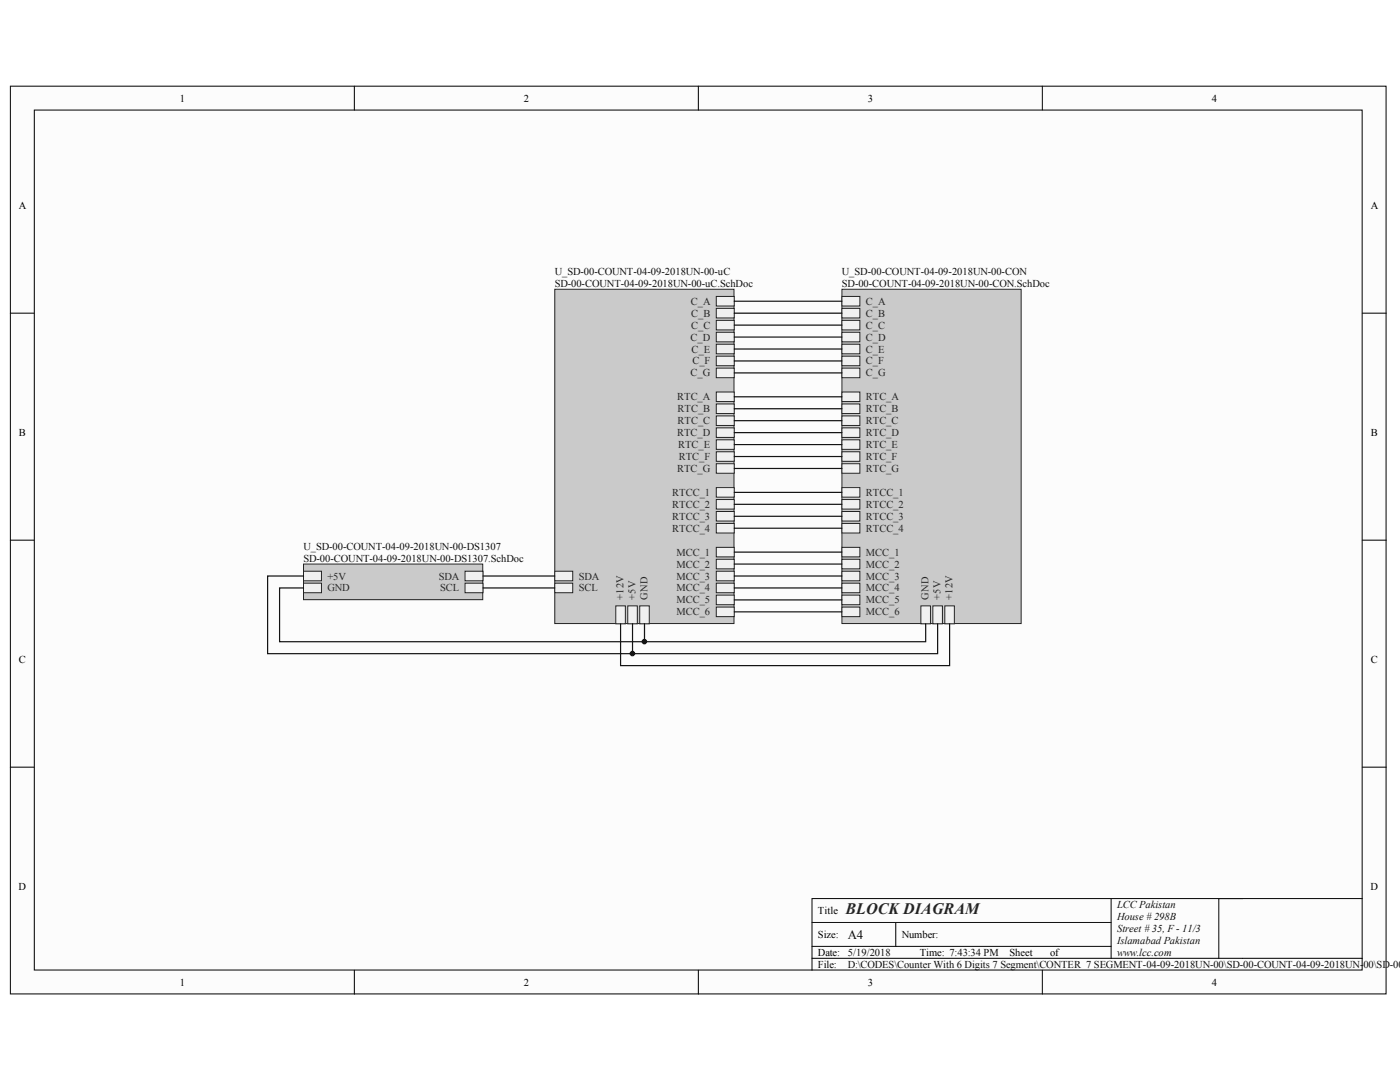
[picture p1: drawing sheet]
<svg xmlns="http://www.w3.org/2000/svg" width="279mm" height="216mm" viewBox="0 0 279 216" stroke-linecap="round" stroke-linejoin="round" font-family="sans-serif">
<g fill="#fcfcfc" stroke="#000" stroke-width=".2">
<path d="M2.1 17.2h274.2v180.8h-274.2z"/>
<path d="M6.8 21.9h264.7v171.3h-264.7z"/>
</g>
<g fill="none" stroke="#000" stroke-width=".2">
<path d="M70.6 17.2v4.7M139.2 17.2v4.7M207.8 17.2v4.7M2.1 62.4h4.7M271.5 62.4h4.8M2.1 107.6h4.7M271.5 107.6h4.8M2.1 152.8h4.7M271.5 152.8h4.8M221.5 179v11.9M247.7 179h-85.9v14.2M271.5 179h-28.6v11.9"/>
<path d="M70.6 193.2v4.8M139.2 193.2v4.8M161.8 183.7h59.7M161.8 190.9h109.7M161.8 188.5h59.7M178.5 183.7v4.8M207.8 193.2v4.8"/>
</g>
<path d="M110.6 57.6h35.7v66.6h-35.7z" fill="#cacaca" stroke="#262626" stroke-width=".2"/>
<g fill="#f0f0f0" stroke="#262626" stroke-width=".2">
<path d="M122.7 120.7h1.9v3.5h-1.9z" fill-rule="evenodd"/>
<path d="M125.1 120.7h1.9v3.5h-1.9z" fill-rule="evenodd"/>
<path d="M127.5 120.7h1.9v3.5h-1.9z" fill-rule="evenodd"/>
<path d="M142.8 78.1h3.5v1.9h-3.5z" fill-rule="evenodd"/>
<path d="M142.8 80.5h3.5v1.9h-3.5z" fill-rule="evenodd"/>
<path d="M142.8 82.8h3.5v1.9h-3.5z" fill-rule="evenodd"/>
<path d="M142.8 85.2h3.5v1.9h-3.5z" fill-rule="evenodd"/>
<path d="M142.8 87.6h3.5v1.9h-3.5z" fill-rule="evenodd"/>
<path d="M142.8 90h3.5v1.9h-3.5z" fill-rule="evenodd"/>
<path d="M142.8 92.4h3.5v1.9h-3.5z" fill-rule="evenodd"/>
<path d="M142.8 59h3.5v1.9h-3.5z" fill-rule="evenodd"/>
<path d="M142.8 61.4h3.5v1.9h-3.5z" fill-rule="evenodd"/>
<path d="M142.8 63.8h3.5v1.9h-3.5z" fill-rule="evenodd"/>
<path d="M142.8 66.2h3.5v1.9h-3.5z" fill-rule="evenodd"/>
<path d="M142.8 68.6h3.5v1.9h-3.5z" fill-rule="evenodd"/>
<path d="M142.8 70.9h3.5v1.9h-3.5z" fill-rule="evenodd"/>
<path d="M142.8 73.3h3.5v1.9h-3.5z" fill-rule="evenodd"/>
<path d="M142.8 109h3.5v1.9h-3.5z" fill-rule="evenodd"/>
<path d="M142.8 97.1h3.5v1.9h-3.5z" fill-rule="evenodd"/>
<path d="M142.8 111.4h3.5v1.9h-3.5z" fill-rule="evenodd"/>
<path d="M142.8 113.8h3.5v1.9h-3.5z" fill-rule="evenodd"/>
<path d="M142.8 116.2h3.5v1.9h-3.5z" fill-rule="evenodd"/>
<path d="M142.8 118.5h3.5v1.9h-3.5z" fill-rule="evenodd"/>
<path d="M142.8 120.9h3.5v1.9h-3.5z" fill-rule="evenodd"/>
<path d="M142.8 99.5h3.5v1.9h-3.5z" fill-rule="evenodd"/>
<path d="M142.8 101.9h3.5v1.9h-3.5z" fill-rule="evenodd"/>
<path d="M142.8 104.3h3.5v1.9h-3.5z" fill-rule="evenodd"/>
<path d="M110.6 113.8h3.6v1.9h-3.6z" fill-rule="evenodd"/>
<path d="M110.6 116.2h3.6v1.9h-3.6z" fill-rule="evenodd"/>
</g>
<path d="M60.5 112.3h35.7v7.1h-35.7z" fill="#cacaca" stroke="#262626" stroke-width=".2"/>
<g fill="#f0f0f0" stroke="#262626" stroke-width=".2">
<path d="M92.7 113.8h3.6v1.9h-3.6z" fill-rule="evenodd"/>
<path d="M92.7 116.2h3.6v1.9h-3.6z" fill-rule="evenodd"/>
<path d="M60.5 113.8h3.6v1.9h-3.6z" fill-rule="evenodd"/>
<path d="M60.5 116.2h3.6v1.9h-3.6z" fill-rule="evenodd"/>
</g>
<path d="M167.8 57.6h35.7v66.6h-35.7z" fill="#cacaca" stroke="#262626" stroke-width=".2"/>
<g fill="#f0f0f0" stroke="#262626" stroke-width=".2">
<path d="M167.8 59h3.6v1.9h-3.6z" fill-rule="evenodd"/>
<path d="M167.8 61.4h3.6v1.9h-3.6z" fill-rule="evenodd"/>
<path d="M167.8 63.8h3.6v1.9h-3.6z" fill-rule="evenodd"/>
<path d="M167.8 66.2h3.6v1.9h-3.6z" fill-rule="evenodd"/>
<path d="M167.8 68.6h3.6v1.9h-3.6z" fill-rule="evenodd"/>
<path d="M167.8 70.9h3.6v1.9h-3.6z" fill-rule="evenodd"/>
<path d="M167.8 73.3h3.6v1.9h-3.6z" fill-rule="evenodd"/>
<path d="M167.8 78.1h3.6v1.9h-3.6z" fill-rule="evenodd"/>
<path d="M167.8 80.5h3.6v1.9h-3.6z" fill-rule="evenodd"/>
<path d="M167.8 82.8h3.6v1.9h-3.6z" fill-rule="evenodd"/>
<path d="M167.8 85.2h3.6v1.9h-3.6z" fill-rule="evenodd"/>
<path d="M167.8 87.6h3.6v1.9h-3.6z" fill-rule="evenodd"/>
<path d="M167.8 90h3.6v1.9h-3.6z" fill-rule="evenodd"/>
<path d="M167.8 92.4h3.6v1.9h-3.6z" fill-rule="evenodd"/>
<path d="M167.8 109h3.6v1.9h-3.6z" fill-rule="evenodd"/>
<path d="M188.3 120.7h1.9v3.5h-1.9z" fill-rule="evenodd"/>
<path d="M185.9 120.7h1.9v3.5h-1.9z" fill-rule="evenodd"/>
<path d="M183.6 120.7h1.9v3.5h-1.9z" fill-rule="evenodd"/>
<path d="M167.8 97.1h3.6v1.9h-3.6z" fill-rule="evenodd"/>
<path d="M167.8 99.5h3.6v1.9h-3.6z" fill-rule="evenodd"/>
<path d="M167.8 111.4h3.6v1.9h-3.6z" fill-rule="evenodd"/>
<path d="M167.8 113.8h3.6v1.9h-3.6z" fill-rule="evenodd"/>
<path d="M167.8 116.2h3.6v1.9h-3.6z" fill-rule="evenodd"/>
<path d="M167.8 118.5h3.6v1.9h-3.6z" fill-rule="evenodd"/>
<path d="M167.8 120.9h3.6v1.9h-3.6z" fill-rule="evenodd"/>
<path d="M167.8 101.9h3.6v1.9h-3.6z" fill-rule="evenodd"/>
<path d="M167.8 104.3h3.6v1.9h-3.6z" fill-rule="evenodd"/>
</g>
<g fill="none" stroke="#0e0e0e" stroke-width=".24">
<path d="M146.3 60h21.5M146.3 79h21.5M146.3 62.4h21.5M146.3 64.8h21.5M146.3 67.1h21.5M146.3 69.5h21.5M146.3 71.9h21.5M146.3 74.3h21.5M146.3 81.4h21.5M146.3 83.8h21.5M146.3 86.2h21.5M146.3 88.5h21.5"/>
<path d="M146.3 90.9h21.5M146.3 93.3h21.5M146.3 98.1h21.5M60.5 117.1h-4.8v10.7h72.8M60.5 114.7h-7.2v15.5h72.8M96.3 114.7h14.3M96.3 117.1h14.3M146.3 114.7h21.5M146.3 117.1h21.5M146.3 110h21.5M146.3 112.3h21.5M146.3 119.5h21.5"/>
<path d="M146.3 100.4h21.5M146.3 102.8h21.5M146.3 105.2h21.5M123.7 124.2v8.4h65.6v-8.4M126.1 124.2v6h60.8v-6M128.5 124.2v3.6h56v-3.6M146.3 121.9h21.5"/>
</g>
<g fill="#0e0e0e" stroke="#0e0e0e" stroke-width=".2">
<circle cx="126.1" cy="130.2" r=".45"/>
<circle cx="128.4" cy="127.8" r=".45"/>
</g>
<text font-size="3.2" fill="#262626" x="168.5" y="182.1">BLOCK DIAGRAM</text>
<text font-size="2.5" fill="#0e0e0e" x="169" y="186.9">A4</text>
<g font-size="2.1">
<text x="35.8" y="20.2">1</text>
<text x="104.4" y="20.2">2</text>
<text x="173" y="20.2">3</text>
<text x="241.5" y="20.2">4</text>
<text x="3.7" y="41.6">A</text>
<text x="273.2" y="41.6">A</text>
<text x="3.8" y="86.8">B</text>
<text x="273.2" y="86.8">B</text>
<text x="3.8" y="132.1">C</text>
<text x="273.2" y="132.1">C</text>
<text x="3.7" y="177.3">D</text>
<text x="273.2" y="177.3">D</text>
<text x="163" y="182.1">Title</text>
<text x="163" y="186.8">Size:</text>
<text x="163" y="190.4">Date:</text>
<text x="179.7" y="186.8">Number:</text>
<text x="183.3" y="190.4">Time: 7:43:34 PM</text>
<text x="201.2" y="190.4">Sheet</text>
<text x="209.3" y="190.4">of</text>
<text x="35.8" y="196.3">1</text>
<text x="104.4" y="196.3">2</text>
<text x="163" y="192.8">File:</text>
<text x="173" y="196.3">3</text>
<text x="241.5" y="196.3">4</text>
</g>
<g font-size="2.1" fill="#0e0e0e">
<text x="110.6" y="54.7">U_SD-00-COUNT-04-09-2018UN-00-uC</text>
<text x="110.6" y="57.1">SD-00-COUNT-04-09-2018UN-00-uC.SchDoc</text>
<text x="167.8" y="54.7">U_SD-00-COUNT-04-09-2018UN-00-CON</text>
<text x="167.8" y="57.1">SD-00-COUNT-04-09-2018UN-00-CON.SchDoc</text>
<text x="60.5" y="109.5">U_SD-00-COUNT-04-09-2018UN-00-DS1307</text>
<text x="60.5" y="111.9">SD-00-COUNT-04-09-2018UN-00-DS1307.SchDoc</text>
<text x="222.7" y="180.9">LCC Pakistan</text>
<text x="222.7" y="183.3">House # 298B</text>
<text x="222.7" y="185.7">Street # 35, F- 11/3</text>
<text x="169" y="190.4">5/19/2018</text>
<text x="222.7" y="188">Islamabad Pakistan</text>
<text x="222.7" y="190.4">www.lcc.com</text>
<text x="169" y="192.8">D:\CODES\Counter With 6 Digits 7 Segment\CONTER 7 SEGMENT-04-09-2018UN-00\SD-00-COUNT-04-09-2018UN-</text>
<text x="271.8" y="192.8">00\SD-00-</text>
</g>
<g font-size="2.1" fill="#262626">
<text x="137.7" y="60.7">C_A</text>
<text x="137.7" y="63.1">C_B</text>
<text x="137.7" y="65.5">C_C</text>
<text x="172.6" y="60.7">C_A</text>
<text x="172.6" y="63.1">C_B</text>
<text x="172.6" y="65.5">C_C</text>
<text x="137.6" y="67.8">C_D</text>
<text x="137.9" y="70.2">C_E</text>
<text x="172.6" y="67.8">C_D</text>
<text x="172.6" y="70.2">C_E</text>
<text x="137.6" y="75">C_G</text>
<text x="138" y="72.6">C_F</text>
<text x="172.6" y="72.6">C_F</text>
<text x="172.6" y="75">C_G</text>
<text x="135" y="79.7">RTC_A</text>
<text x="135" y="82.1">RTC_B</text>
<text x="172.6" y="79.7">RTC_A</text>
<text x="172.6" y="82.1">RTC_B</text>
<text x="134.9" y="86.9">RTC_D</text>
<text x="135" y="84.5">RTC_C</text>
<text x="135.2" y="89.2">RTC_E</text>
<text x="172.6" y="84.5">RTC_C</text>
<text x="172.6" y="86.9">RTC_D</text>
<text x="172.6" y="89.2">RTC_E</text>
<text x="134.9" y="94">RTC_G</text>
<text x="135.3" y="91.6">RTC_F</text>
<text x="172.6" y="91.6">RTC_F</text>
<text x="172.6" y="94">RTC_G</text>
<text x="134" y="98.8">RTCC_1</text>
<text x="134" y="101.1">RTCC_2</text>
<text x="172.6" y="98.8">RTCC_1</text>
<text x="172.6" y="101.1">RTCC_2</text>
<text x="134" y="103.5">RTCC_3</text>
<text x="134" y="105.9">RTCC_4</text>
<text x="172.6" y="103.5">RTCC_3</text>
<text x="172.6" y="105.9">RTCC_4</text>
<text x="134.8" y="110.7">MCC_1</text>
<text x="134.8" y="113">MCC_2</text>
<text x="172.6" y="110.7">MCC_1</text>
<text x="172.6" y="113">MCC_2</text>
<text x="65.3" y="115.4">+5V</text>
<text x="65.3" y="117.8">GND</text>
<text x="87.4" y="115.4">SDA</text>
<text x="87.7" y="117.8">SCL</text>
<text x="115.3" y="115.4">SDA</text>
<text x="115.3" y="117.8">SCL</text>
<text x="124.3" y="119.5" transform="rotate(-90 124.3 119.5)">+12V</text>
<text x="126.7" y="119.5" transform="rotate(-90 126.7 119.5)">+5V</text>
<text x="129" y="119.5" transform="rotate(-90 129 119.5)">GND</text>
<text x="134.8" y="115.4">MCC_3</text>
<text x="134.8" y="117.8">MCC_4</text>
<text x="172.6" y="115.4">MCC_3</text>
<text x="172.6" y="117.8">MCC_4</text>
<text x="185.1" y="119.5" transform="rotate(-90 185.1 119.5)">GND</text>
<text x="187.5" y="119.5" transform="rotate(-90 187.5 119.5)">+5V</text>
<text x="189.9" y="119.5" transform="rotate(-90 189.9 119.5)">+12V</text>
<text x="134.8" y="120.2">MCC_5</text>
<text x="134.8" y="122.6">MCC_6</text>
<text x="172.6" y="120.2">MCC_5</text>
<text x="172.6" y="122.6">MCC_6</text>
</g>
</svg>
